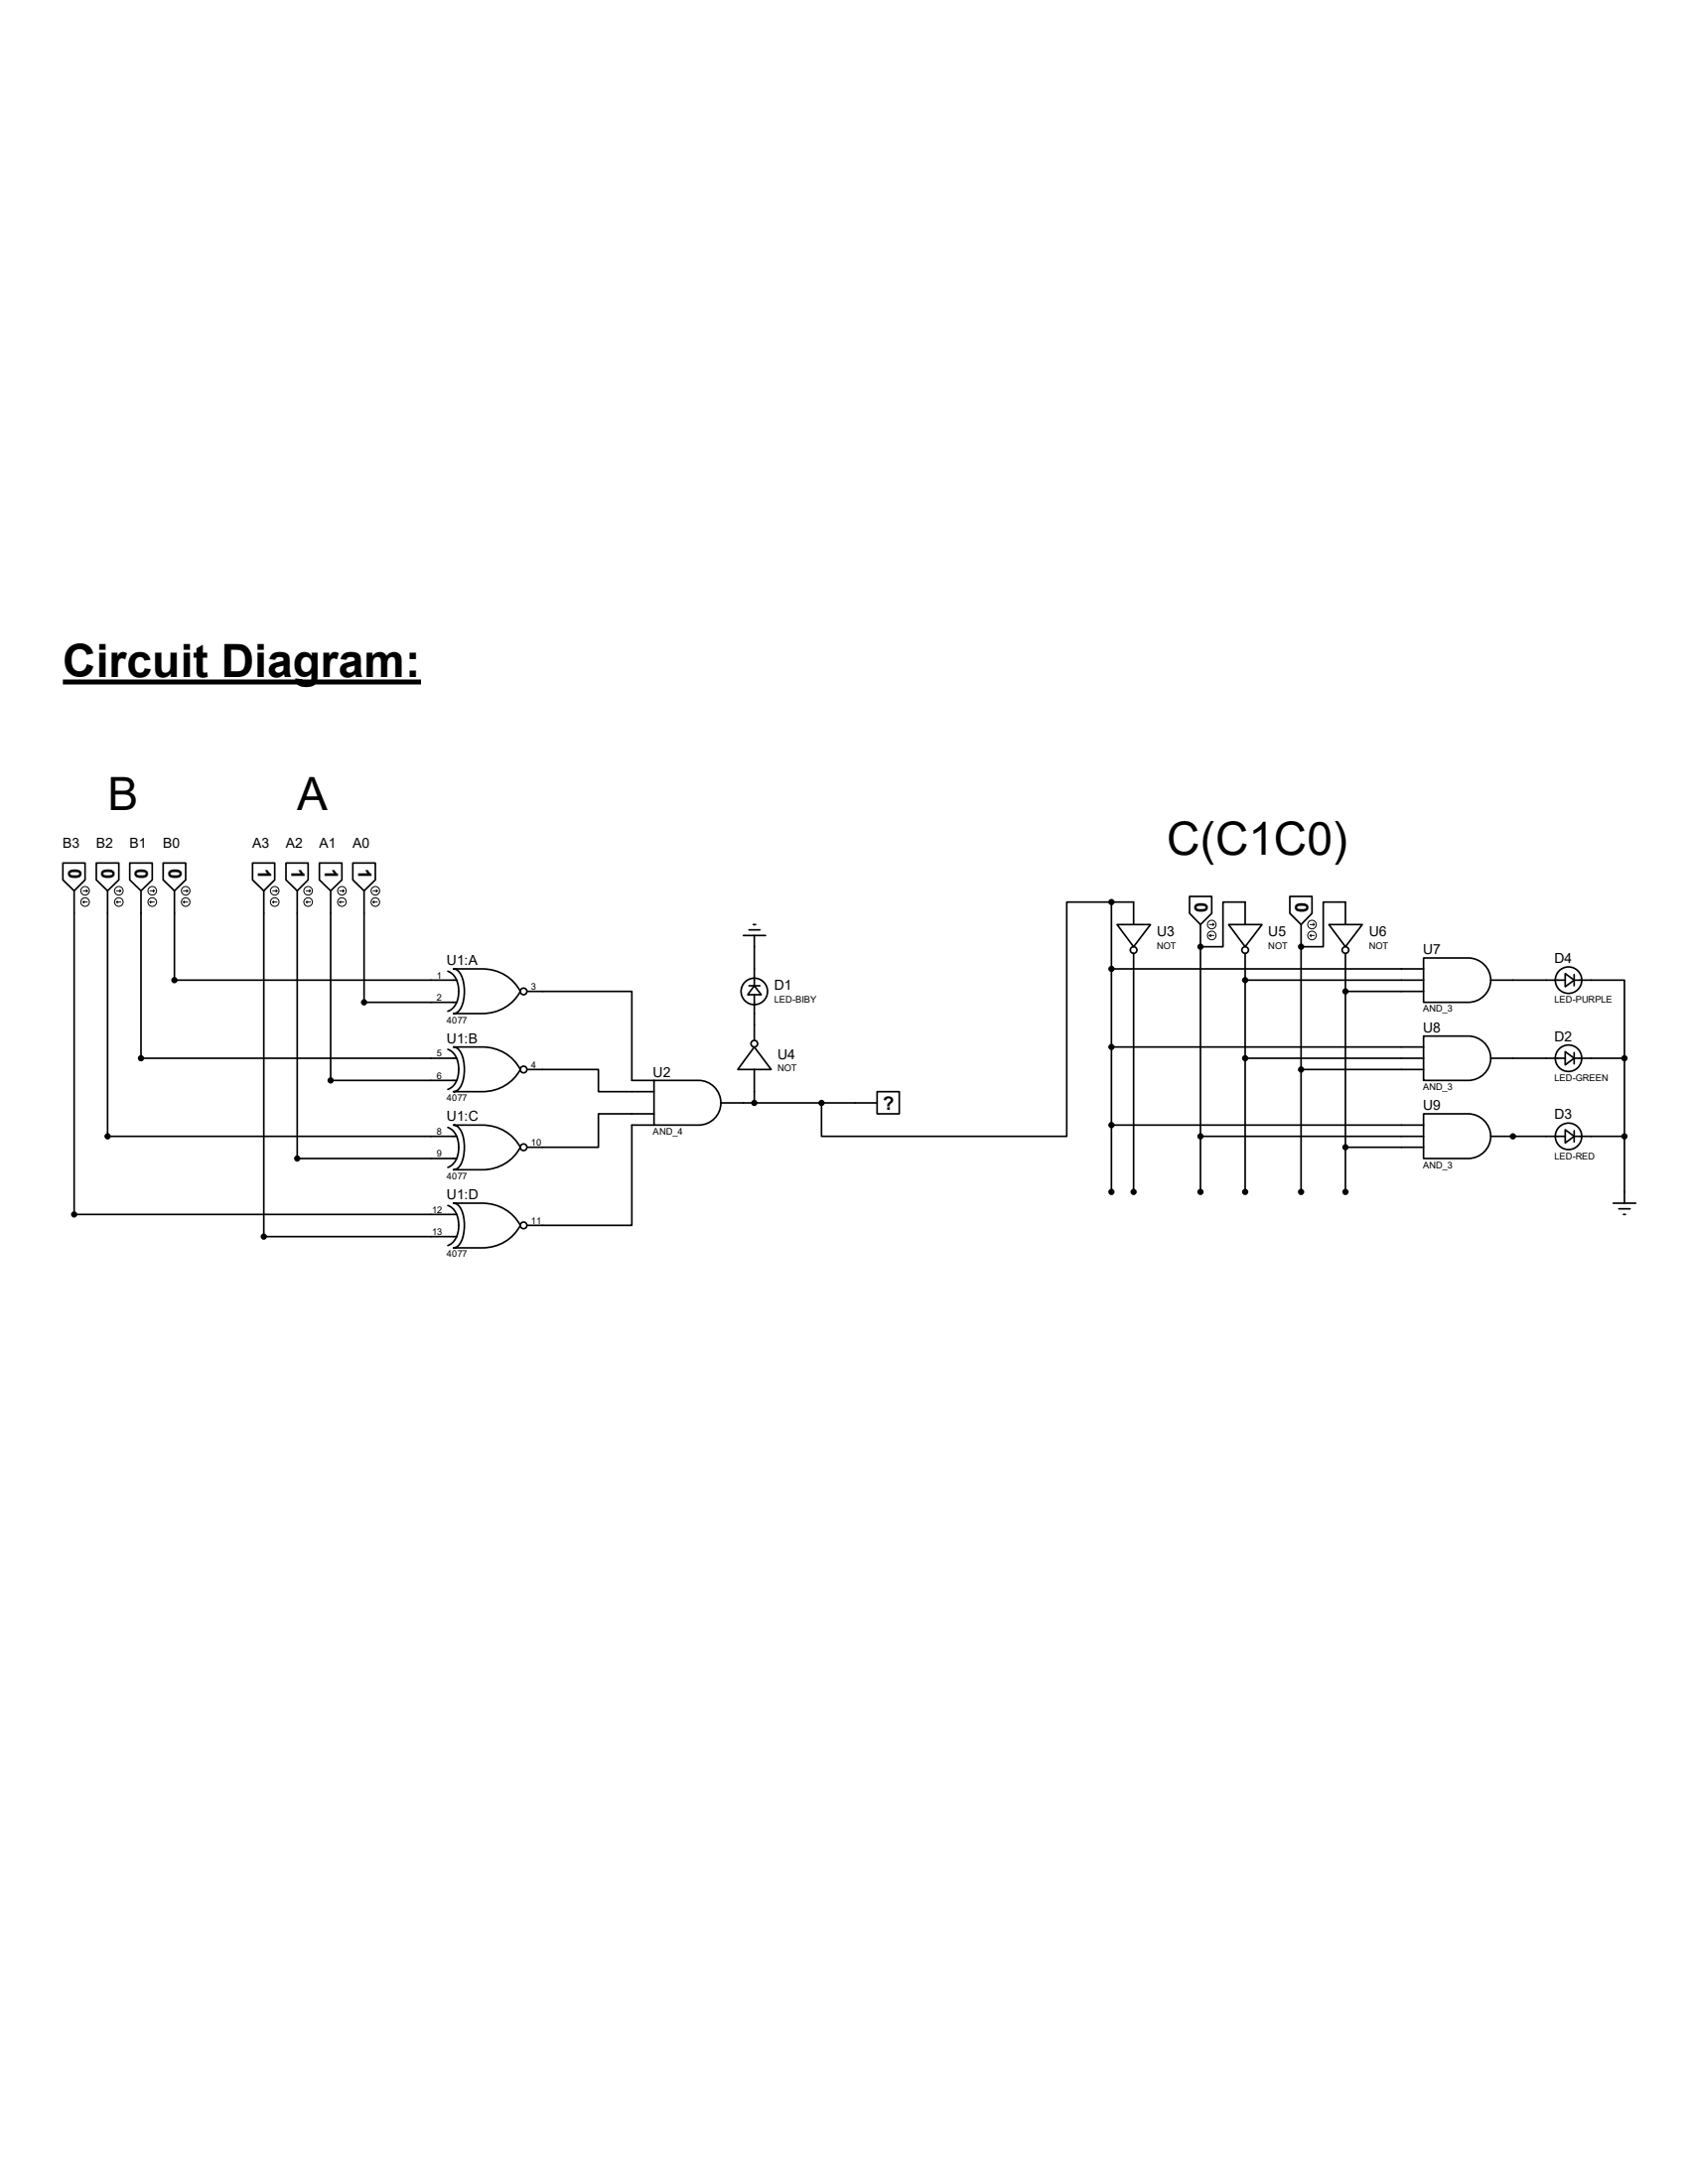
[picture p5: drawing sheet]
<svg xmlns="http://www.w3.org/2000/svg" width="216mm" height="279mm" viewBox="0 0 216 279" stroke-linecap="round" stroke-linejoin="round" font-family="sans-serif">
<g fill="none" stroke="#000" stroke-width=".21">
<path d="M8 110.4h2.9v2.2l-1.4 1.4-1.5-1.4zM9.5 114v41.4h48.9M12.3 110.4h2.9v2.2l-1.4 1.4-1.5-1.4zM13.8 114v31.4h44.6M16.6 110.4h2.9v2.2l-1.5 1.4-1.4-1.4zM18 114v21.4h40.4M20.9 110.4h2.8v2.2l-1.4 1.4-1.4-1.4zM22.3 114v11.4h36.1M32.3 110.4h2.8v2.2l-1.4 1.4-1.4-1.4zM33.7 114v44.2h24.7M36.6 110.4h2.8v2.2l-1.4 1.4-1.4-1.4zM38 114v34.2h20.4"/>
<path d="M40.9 110.4h2.8v2.2l-1.4 1.4-1.4-1.4zM42.3 114v24.2h16.1M45.1 110.4h2.9v2.2l-1.4 1.4-1.5-1.4zM46.6 114v14.2h11.8M95.1 119.7h2.8M95.8 119h1.4M96.4 118.3h.2M96.5 119.7v6.4M142.2 115.4h-5.8v30h-31.3v-4.3M142.2 115.4h2.8v2.9M142.2 115.4v37.1M142.9 118.3h4.3l-2.2 2.8z"/>
<path d="M152.1 114.7h2.9v2.1l-1.5 1.5-1.4-1.5zM153.5 118.3v34.2M157.1 118.3h4.3l-2.1 2.8zM159.3 118.3v-2.9h-2.9v5.7h-2.9M165 114.7h2.8v2.1l-1.4 1.5-1.4-1.5zM166.4 118.3v34.2M170 118.3h4.2l-2.1 2.8zM172.1 118.3v-2.9h-2.9v5.7h-2.8M57.3 124.2a2.54 2.54 0 0 1 1.4 2.6 2.48 2.48 0 0 1-1.4 2.6M57.3 134.2a2.54 2.54 0 0 1 1.4 2.6 2.48 2.48 0 0 1-1.4 2.6M58 124h3.7a5.4 5.4 0 0 1 4.8 2.8 5.4 5.4 0 0 1-4.8 2.9h-3.7a1.55 1.55 0 0 0 1.2-1.4 5 5 0 0 0-.5-3.9l-.3-.3zM58 133.9h3.7a5.4 5.4 0 0 1 4.8 2.9 5.4 5.4 0 0 1-4.8 2.9h-3.7a1.55 1.55 0 0 0 1.2-1.4 5 5 0 0 0-.5-4l-.3-.3z"/>
<path d="M67.4 126.8h13.4v11.4h2.9M67.4 136.8h9.1v2.9h7.2M83.7 138.2h5.7a2.86 2.86 0 0 1 2.8 2.9 2.86 2.86 0 0 1-2.8 2.8h-5.7zM95.8 126.1h1.4M96.5 133.9l2.1 2.9h-4.2zM96.5 126.1l.9 1.2h-1.8zM96.5 127.3v5.8M96.5 136.8v4.3M112.2 139.7h2.8v2.8h-2.8zM142.2 133.9h39.9M142.2 124h39.9M145 122v30.5"/>
<path d="M153.5 121.1h.1M159.3 125.4h22.8M159.3 135.4h22.8M159.3 122v30.5M166.4 121.1h.1M166.4 136.8h15.7M172.1 122v30.5M172.1 126.8h10M182.1 122.6h5.7a2.84 2.84 0 0 1 2.9 2.8 2.84 2.84 0 0 1-2.9 2.8h-5.7zM182.1 132.5h5.7a2.84 2.84 0 0 1 2.9 2.9 2.84 2.84 0 0 1-2.9 2.8h-5.7zM190.7 125.4h9.5M190.7 135.4h9.5"/>
<path d="M200.2 134.5l1.1 .9-1.1 .8zM200.2 124.5l1.1 .9-1.1 .8zM201.3 125.4h6.5v10M201.3 135.4h6.5M201.3 124.7v1.4M201.3 134.7v1.4M207.8 135.4v18.5M57.3 144.2a2.51 2.51 0 0 1 1.4 2.6 2.54 2.54 0 0 1-1.4 2.6M57.3 154.2a2.48 2.48 0 0 1 1.4 2.6 2.54 2.54 0 0 1-1.4 2.5M58 143.9h3.7a5.4 5.4 0 0 1 4.8 2.9 5.4 5.4 0 0 1-4.8 2.8h-3.7a1.56 1.56 0 0 0 1.2-1.4 5 5 0 0 0-.5-3.9l-.3-.3zM58 153.9h3.7a5.4 5.4 0 0 1 4.8 2.9 5.4 5.4 0 0 1-4.8 2.8h-3.7a1.58 1.58 0 0 0 1.2-1.4 5 5 0 0 0-.5-3.9l-.3-.3zM83.7 142.5h-7.2v4.3h-9.1"/>
<path d="M83.7 143.9h-2.9v12.9h-13.4M92.2 141.1h20M142.2 143.9h39.9M153.5 145.4h28.6M172.1 146.8h10M182.1 142.5h5.7a2.86 2.86 0 0 1 2.9 2.9 2.86 2.86 0 0 1-2.9 2.8h-5.7zM190.7 145.4h9.5M193.5 145.4h.1M200.2 144.5l1.1 .9-1.1 .8zM201.3 145.4h6.5M201.3 144.7v1.4M206.3 153.9h2.9"/>
<path d="M207.1 154.6h1.4M207.6 155.4h.3"/>
<circle cx="67" cy="136.8" r=".42"/>
<circle cx="67" cy="126.8" r=".42"/>
<circle cx="96.5" cy="126.8" r="1.69"/>
<circle cx="96.5" cy="133.5" r=".42"/>
<circle cx="145" cy="121.5" r=".42"/>
<circle cx="159.3" cy="121.5" r=".42"/>
<circle cx="172.1" cy="121.5" r=".42"/>
<circle cx="200.6" cy="125.4" r="1.69"/>
<circle cx="200.6" cy="135.4" r="1.69"/>
<circle cx="67" cy="146.8" r=".42"/>
<circle cx="67" cy="156.8" r=".42"/>
<circle cx="200.6" cy="145.4" r="1.69"/>
</g>
<g fill="none" stroke="#000" stroke-width=".13">
<path d="M10.6 114h.6M10.6 115.4l.2 .1M10.6 115.4h.6M10.8 115.3l-.2 .1M11 113.8l.2 .2M11.2 114l-.2 .1M14.9 114h.6M14.9 115.4h.6M14.9 115.4l.1 .1M15 115.3l-.1 .1M15.3 113.8l.2 .2M15.5 114l-.2 .1"/>
<path d="M19.2 114h.5M19.2 115.4h.5M19.2 115.4l.1 .1M19.3 115.3l-.1 .1M19.6 113.8l.1 .2M19.7 114l-.1 .1M23.5 114h.5M23.5 115.4h.5M23.5 115.4l.1 .1M23.6 115.3l-.1 .1M23.9 113.8l.1 .2M24 114l-.1 .1"/>
<path d="M34.9 114h.5M34.9 115.4h.5M34.9 115.4l.1 .1M35 115.3l-.1 .1M35.3 113.8l.1 .2M35.4 114l-.1 .1M39.2 114h.5M39.2 115.4h.5M39.2 115.4l.1 .1M39.3 115.3l-.1 .1M39.6 113.8l.1 .2M39.7 114l-.1 .1"/>
<path d="M43.4 114h.6M43.4 115.4h.6M43.4 115.4l.2 .1M43.6 115.3l-.2 .1M43.9 113.8l.1 .2M44 114l-.1 .1M47.7 114h.6M47.7 115.4h.6M47.7 115.4l.1 .1M47.8 115.3l-.1 .1M48.1 113.8l.2 .2M48.3 114l-.2 .1"/>
<path d="M154.7 118.3h.6M154.7 119.7l.2 .1M154.7 119.7h.6M154.9 119.5l-.2 .2M155.1 118.1l.2 .2M155.3 118.3l-.2 .1M167.6 118.3h.5M167.6 119.7h.5M167.6 119.7l.1 .1M167.7 119.5l-.1 .2M168 118.1l.1 .2M168.1 118.3l-.1 .1"/>
<circle cx="10.9" cy="114" r=".55"/>
<circle cx="10.9" cy="115.4" r=".55"/>
<circle cx="15.2" cy="114" r=".55"/>
<circle cx="15.2" cy="115.4" r=".55"/>
<circle cx="19.5" cy="114" r=".55"/>
<circle cx="19.5" cy="115.4" r=".55"/>
<circle cx="23.7" cy="114" r=".55"/>
<circle cx="23.7" cy="115.4" r=".55"/>
<circle cx="35.1" cy="114" r=".55"/>
<circle cx="35.1" cy="115.4" r=".55"/>
<circle cx="39.4" cy="114" r=".55"/>
<circle cx="39.4" cy="115.4" r=".55"/>
<circle cx="43.7" cy="114" r=".55"/>
<circle cx="43.7" cy="115.4" r=".55"/>
<circle cx="48" cy="114" r=".55"/>
<circle cx="48" cy="115.4" r=".55"/>
<circle cx="155" cy="118.3" r=".55"/>
<circle cx="155" cy="119.7" r=".55"/>
<circle cx="167.8" cy="118.3" r=".55"/>
<circle cx="167.8" cy="119.7" r=".55"/>
</g>
<g fill="#000" stroke="#000" stroke-width=".21">
<circle cx="142.2" cy="115.4" r=".3"/>
<circle cx="18" cy="135.4" r=".3"/>
<circle cx="22.3" cy="125.4" r=".3"/>
<circle cx="42.3" cy="138.2" r=".3"/>
<circle cx="46.6" cy="128.2" r=".3"/>
<circle cx="142.2" cy="124" r=".3"/>
<circle cx="142.2" cy="133.9" r=".3"/>
<circle cx="153.5" cy="121.1" r=".3"/>
<circle cx="159.3" cy="135.4" r=".3"/>
<circle cx="159.3" cy="125.4" r=".3"/>
<circle cx="166.4" cy="121.1" r=".3"/>
<circle cx="166.4" cy="136.8" r=".3"/>
<circle cx="172.1" cy="126.8" r=".3"/>
<circle cx="207.8" cy="135.4" r=".3"/>
<circle cx="9.5" cy="155.4" r=".3"/>
<circle cx="13.8" cy="145.4" r=".3"/>
<circle cx="33.7" cy="158.2" r=".3"/>
<circle cx="38" cy="148.2" r=".3"/>
<circle cx="96.5" cy="141.1" r=".3"/>
<circle cx="105.1" cy="141.1" r=".3"/>
<circle cx="142.2" cy="143.9" r=".3"/>
<circle cx="142.2" cy="152.5" r=".3"/>
<circle cx="145" cy="152.5" r=".3"/>
<circle cx="153.5" cy="152.5" r=".3"/>
<circle cx="153.5" cy="145.4" r=".3"/>
<circle cx="159.3" cy="152.5" r=".3"/>
<circle cx="166.4" cy="152.5" r=".3"/>
<circle cx="172.1" cy="152.5" r=".3"/>
<circle cx="172.1" cy="146.8" r=".3"/>
<circle cx="193.5" cy="145.4" r=".3"/>
<circle cx="207.8" cy="145.4" r=".3"/>
</g>
<path d="M8 87.2h45.8" fill="none" stroke="#000" stroke-width=".64" stroke-linecap="butt"/>
<g font-size="5.9">
<text x="8" y="86.6">Circuit Diagram:</text>
<text x="13.8" y="103.6">B</text>
<text x="38" y="103.6">A</text>
<text x="149.3" y="109.3">C(C1C0)</text>
</g>
<g font-size="2.4">
<text x="8.7" y="111.2" transform="rotate(90 8.7 111.2)">0</text>
<text x="13" y="111.2" transform="rotate(90 13 111.2)">0</text>
<text x="17.3" y="111.2" transform="rotate(90 17.3 111.2)">0</text>
<text x="21.5" y="111.2" transform="rotate(90 21.5 111.2)">0</text>
<text x="33" y="111.2" transform="rotate(90 33 111.2)">1</text>
<text x="37.3" y="111.2" transform="rotate(90 37.3 111.2)">1</text>
<text x="41.5" y="111.2" transform="rotate(90 41.5 111.2)">1</text>
<text x="45.8" y="111.2" transform="rotate(90 45.8 111.2)">1</text>
<text x="152.8" y="115.4" transform="rotate(90 152.8 115.4)">0</text>
<text x="165.7" y="115.4" transform="rotate(90 165.7 115.4)">0</text>
<text x="112.9" y="142">?</text>
</g>
<g font-size="1.8">
<text x="8" y="108.5">B3</text>
<text x="12.3" y="108.5">B2</text>
<text x="16.6" y="108.5">B1</text>
<text x="20.9" y="108.5">B0</text>
<text x="32.3" y="108.5">A3</text>
<text x="36.6" y="108.5">A2</text>
<text x="40.8" y="108.5">A1</text>
<text x="45.1" y="108.5">A0</text>
<text x="148" y="119.8">U3</text>
<text x="162.2" y="119.8">U5</text>
<text x="175.1" y="119.8">U6</text>
<text x="57.1" y="123.5">U1:A</text>
<text x="182" y="122">U7</text>
<text x="198.8" y="123.2">D4</text>
<text x="99" y="126.6">D1</text>
<text x="57.1" y="133.5">U1:B</text>
<text x="83.5" y="137.8">U2</text>
<text x="99.4" y="135.5">U4</text>
<text x="182" y="132">U8</text>
<text x="198.8" y="133.2">D2</text>
<text x="57.1" y="143.4">U1:C</text>
<text x="182" y="142">U9</text>
<text x="198.8" y="143.2">D3</text>
<text x="57.1" y="153.4">U1:D</text>
</g>
<g font-size="1.2">
<text x="55.9" y="125.2">1</text>
<text x="148" y="121.4">NOT</text>
<text x="162.2" y="121.4">NOT</text>
<text x="175.1" y="121.4">NOT</text>
<text x="55.9" y="128">2</text>
<text x="57.1" y="130.9">4077</text>
<text x="67.9" y="126.6">3</text>
<text x="99" y="128.2">LED-BIBY</text>
<text x="182" y="129.5">AND_3</text>
<text x="198.8" y="128.3">LED-PURPLE</text>
<text x="55.9" y="135.2">5</text>
<text x="67.9" y="136.6">4</text>
<text x="99.4" y="137.1">NOT</text>
<text x="55.9" y="138">6</text>
<text x="57.1" y="140.9">4077</text>
<text x="182" y="139.4">AND_3</text>
<text x="198.8" y="138.3">LED-GREEN</text>
<text x="55.9" y="145.2">8</text>
<text x="55.9" y="148">9</text>
<text x="67.9" y="146.6">10</text>
<text x="83.5" y="145.2">AND_4</text>
<text x="182" y="149.4">AND_3</text>
<text x="198.8" y="148.3">LED-RED</text>
<text x="55.2" y="155.2">12</text>
<text x="57.1" y="150.9">4077</text>
<text x="55.2" y="158">13</text>
<text x="57.1" y="160.8">4077</text>
<text x="67.9" y="156.5">11</text>
</g>
</svg>
